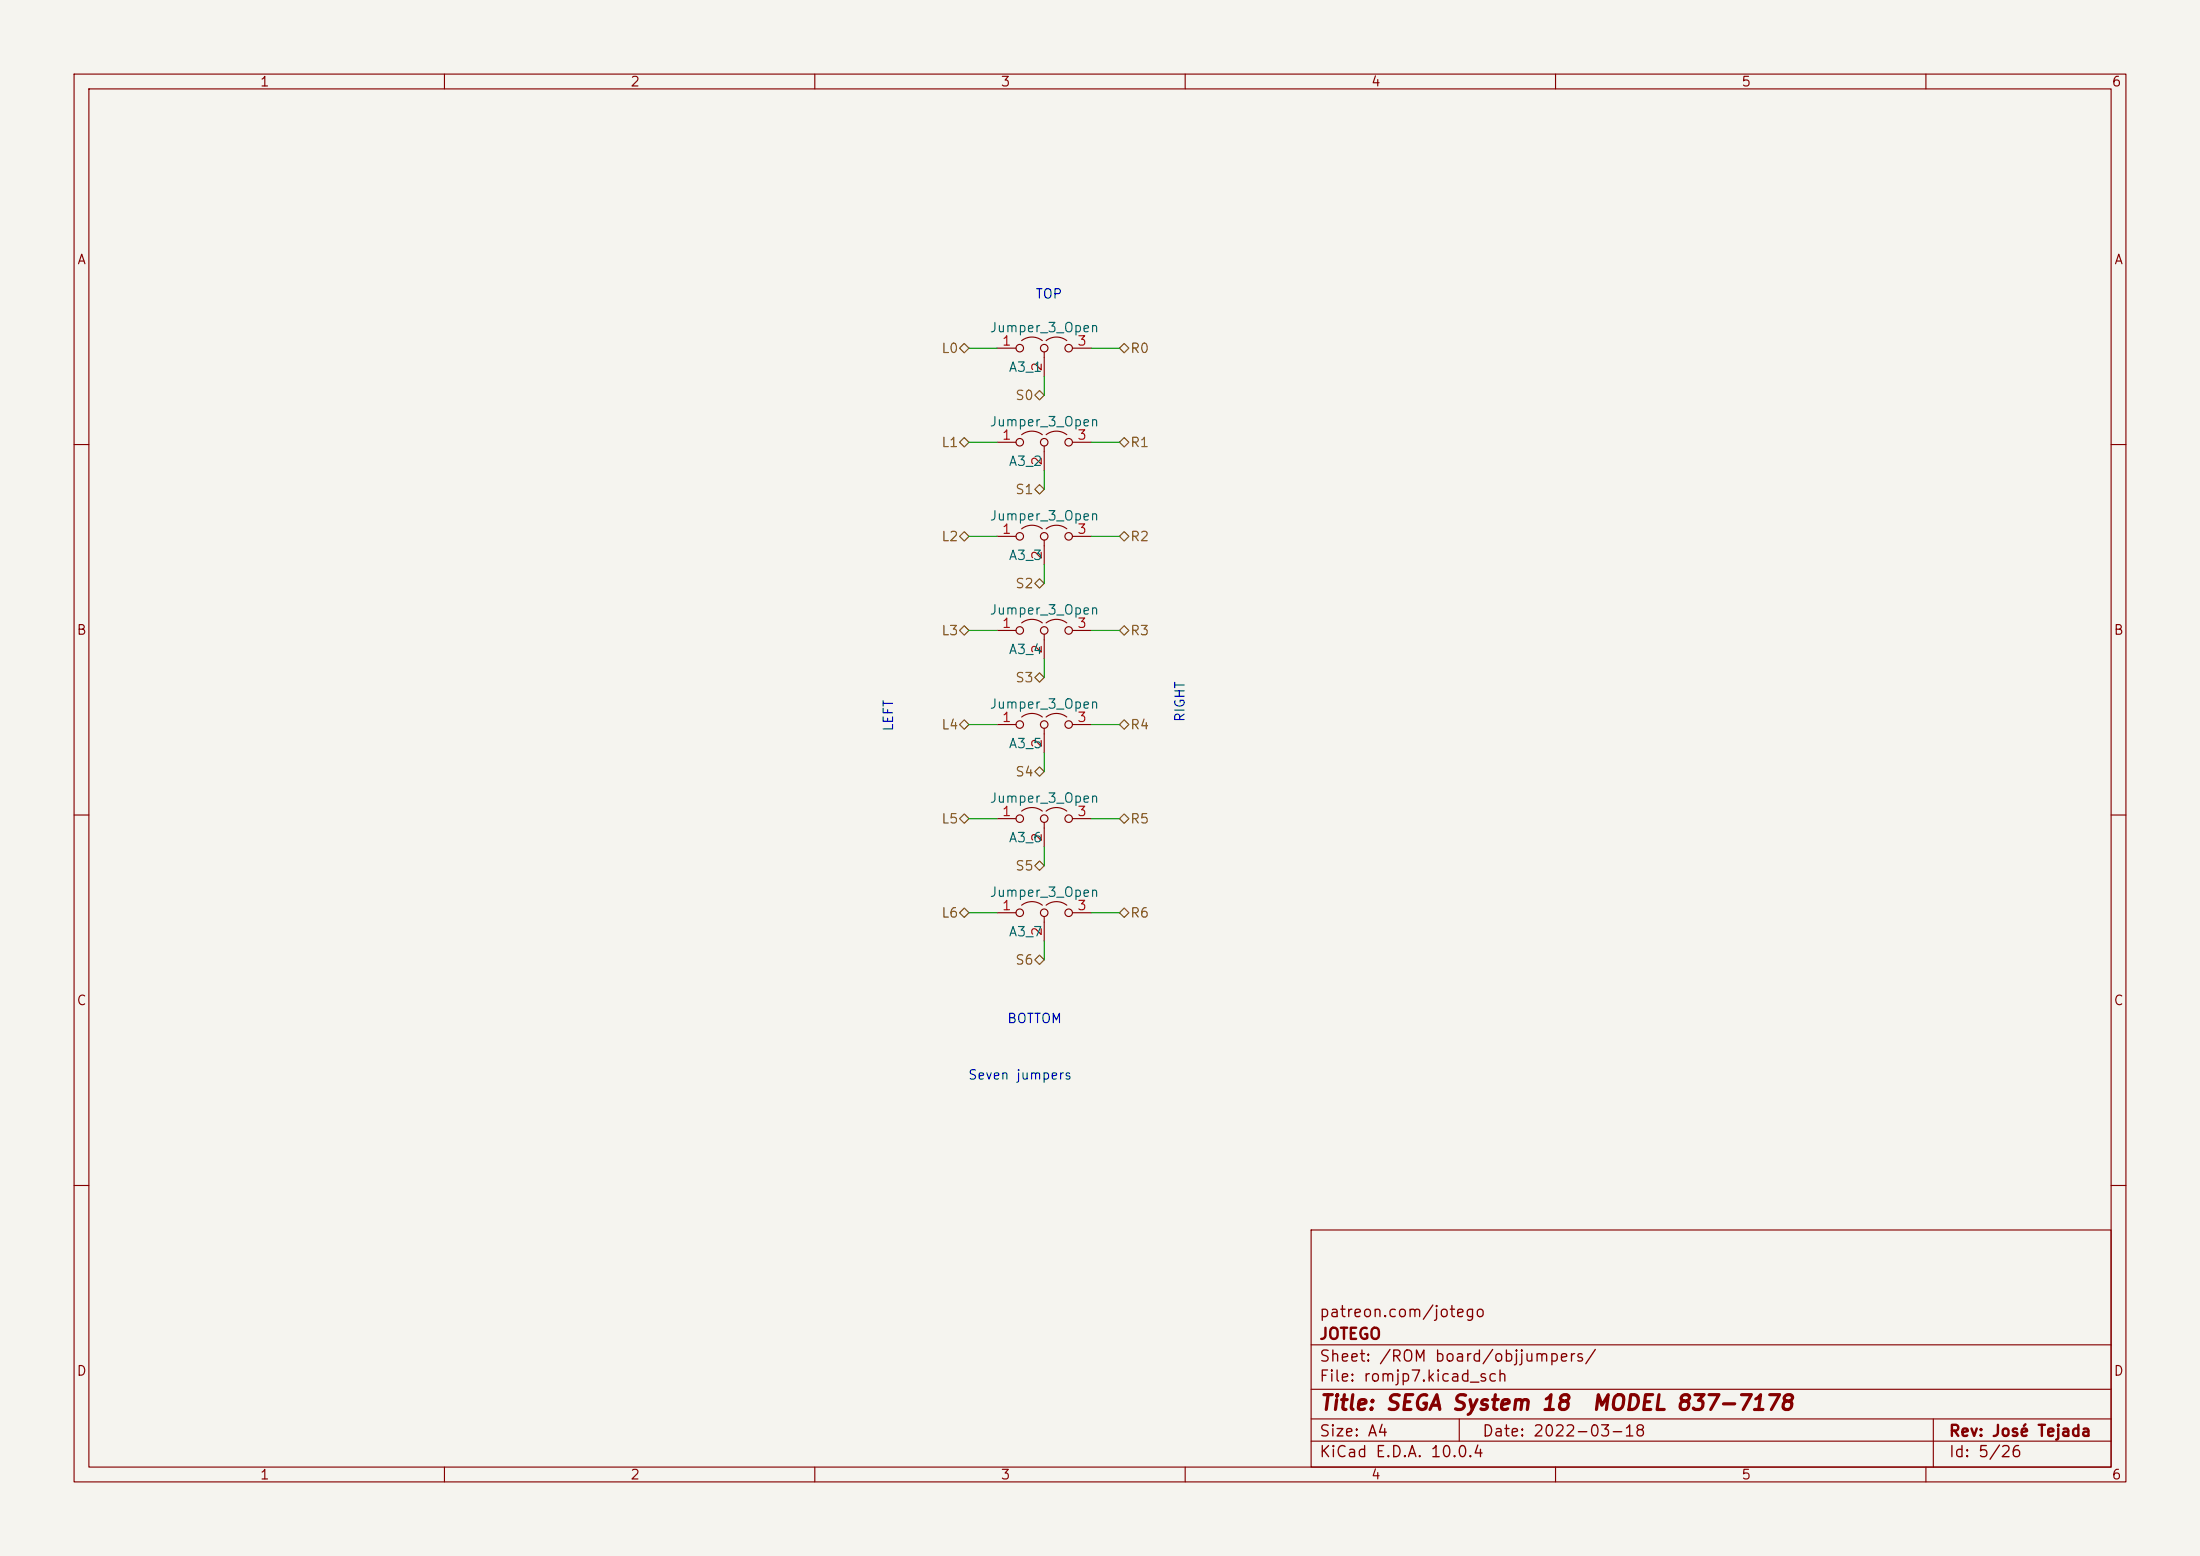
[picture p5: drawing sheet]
<svg xmlns="http://www.w3.org/2000/svg" width="297mm" height="210mm" viewBox="0 0 297 210" stroke-linecap="round" stroke-linejoin="round" font-family="sans-serif">
<path d="M0 0h297v210h-297z" fill="#f5f4ef" stroke="#f5f4ef" stroke-width=".14"/>
<g fill="none" stroke="#840000" stroke-width=".15">
<path d="M10 10h277v190h-277zM12 12h273v186h-273zM60 10v2M110 10v2M160 10v2M210 10v2M260 10v2M134.6 59.7h2.6M134.6 47h2.6M137.9 58.7a2.26 2.26 0 0 1 2.8 0M137.9 46a2.26 2.26 0 0 1 2.8 0M141 47.5v3.3"/>
<path d="M141.2 58.7a2.26 2.26 0 0 1 2.8 0M141.2 46a2.26 2.26 0 0 1 2.8 0M144.8 59.7h2.5M144.8 47h2.5M10 60h2M134.6 72.4h2.6M137.9 71.4a2.26 2.26 0 0 1 2.8 0M141 60.2v3.3M141 72.9v3.3M141.2 71.4a2.26 2.26 0 0 1 2.8 0M144.8 72.4h2.5M285 60h2"/>
<path d="M134.6 97.8h2.6M134.6 85.1h2.6M137.9 96.8a2.26 2.26 0 0 1 2.8 0M137.9 84.1a2.26 2.26 0 0 1 2.8 0M141 85.6v3.3M141 98.3v3.3M141.2 96.8a2.26 2.26 0 0 1 2.8 0M141.2 84.1a2.26 2.26 0 0 1 2.8 0M144.8 97.8h2.5M144.8 85.1h2.5M10 110h2M134.6 110.5h2.6"/>
<path d="M137.9 109.5a2.26 2.26 0 0 1 2.8 0M141 111v3.3M141.2 109.5a2.26 2.26 0 0 1 2.8 0M144.8 110.5h2.5M285 110h2M134.6 123.2h2.6M137.9 122.2a2.26 2.26 0 0 1 2.8 0M141 123.7v3.3M141.2 122.2a2.26 2.26 0 0 1 2.8 0M144.8 123.2h2.5M10 160h2M177 166h108v32h-108z"/>
<path d="M285 160h2M60 198v2M110 198v2M160 198v2M177 194.5h108M177 191.5h108M177 187.5h108M177 181.5h108M197 191.5v3M210 198v2M260 198v2M261 191.5v6.5"/>
<circle cx="137.7" cy="47" r=".51"/>
<circle cx="137.7" cy="59.7" r=".51"/>
<circle cx="141" cy="59.7" r=".51"/>
<circle cx="141" cy="47" r=".51"/>
<circle cx="144.3" cy="59.7" r=".51"/>
<circle cx="144.3" cy="47" r=".51"/>
<circle cx="137.7" cy="72.4" r=".51"/>
<circle cx="141" cy="72.4" r=".51"/>
<circle cx="144.3" cy="72.4" r=".51"/>
<circle cx="137.7" cy="85.1" r=".51"/>
<circle cx="137.7" cy="97.8" r=".51"/>
<circle cx="141" cy="85.1" r=".51"/>
<circle cx="141" cy="97.8" r=".51"/>
<circle cx="144.3" cy="97.8" r=".51"/>
<circle cx="144.3" cy="85.1" r=".51"/>
<circle cx="137.7" cy="110.5" r=".51"/>
<circle cx="141" cy="110.5" r=".51"/>
<circle cx="144.3" cy="110.5" r=".51"/>
<circle cx="137.7" cy="123.2" r=".51"/>
<circle cx="141" cy="123.2" r=".51"/>
<circle cx="144.3" cy="123.2" r=".51"/>
</g>
<g fill="none" stroke="#725600" stroke-width=".15">
<path d="M129.5 59.7l.7-.6 .6 .6-.6 .6zM129.5 47l.7-.6 .6 .6-.6 .6zM139.7 53.3l.6-.6 .7 .6-.7 .7zM151.1 47l.7-.6 .6 .6-.6 .6zM151.1 59.7l.7-.6 .6 .6-.6 .6zM130.2 71.8l.6 .6-.6 .6-.7-.6zM139.7 78.7l.6-.6 .7 .6-.7 .7zM139.7 66l.6-.6 .7 .6-.7 .7zM151.8 71.8l.6 .6-.6 .6-.7-.6zM129.5 85.1l.7-.6 .6 .6-.6 .6zM129.5 97.8l.7-.6 .6 .6-.6 .6zM140.3 90.8l.7 .6-.7 .7-.6-.7z"/>
<path d="M151.1 85.1l.7-.6 .6 .6-.6 .6zM151.8 97.2l.6 .6-.6 .6-.7-.6zM130.2 109.9l.6 .6-.6 .6-.7-.6zM139.7 104.1l.6-.6 .7 .6-.7 .7zM139.7 116.8l.6-.6 .7 .6-.7 .7zM151.1 110.5l.7-.6 .6 .6-.6 .6zM129.5 123.2l.7-.6 .6 .6-.6 .6zM139.7 129.5l.6-.6 .7 .6-.7 .7zM151.1 123.2l.7-.6 .6 .6-.6 .6z"/>
</g>
<g fill="none" stroke="#009600" stroke-width=".15">
<path d="M130.8 59.7h3.8M130.8 47h3.8M141 50.8v2.5M147.3 59.7h3.8M147.3 47h3.8M130.8 72.4h3.8M141 63.5v2.5M141 76.2v2.5M147.3 72.4h3.8M130.8 97.8h3.8M130.8 85.1h3.8M141 88.9v2.5"/>
<path d="M147.3 97.8h3.8M147.3 85.1h3.8M130.8 110.5h3.8M141 101.6v2.5M141 114.3v2.5M147.3 110.5h3.8M130.8 123.2h3.8M141 127v2.5M147.3 123.2h3.8"/>
</g>
<g font-size="2" fill="#840000">
<text x="178" y="190.8">Title: SEGA System 18</text>
<text x="214.8" y="190.8">MODEL 837-7178</text>
</g>
<g font-size="1.5" fill="#840000">
<text x="178" y="178.2">patreon.com/jotego</text>
<text x="178" y="184.2">Sheet: /ROM board/objjumpers/</text>
<text x="178" y="181.2">JOTEGO</text>
<text x="178" y="186.9">File: romjp7.kicad_sch</text>
<text x="178" y="197.1">KiCad E.D.A. 10.0.4</text>
<text x="178" y="194.3">Size: A4</text>
<text x="200" y="194.3">Date: 2022-03-18</text>
<text x="263" y="194.3">Rev: José Tejada</text>
<text x="263" y="197.1">Id: 5/26</text>
</g>
<g font-size="1.3" fill="#840000">
<text x="35" y="12">1</text>
<text x="85" y="12">2</text>
<text x="135" y="12">3</text>
<text x="185" y="12">4</text>
<text x="235" y="12">5</text>
<text x="285" y="12">6</text>
<text x="10.3" y="36">A</text>
<text x="285.3" y="36">A</text>
<text x="10.3" y="86">B</text>
<text x="285.3" y="86">B</text>
<text x="10.3" y="136">C</text>
<text x="285.3" y="136">C</text>
<text x="10.3" y="186">D</text>
<text x="285.3" y="186">D</text>
<text x="35" y="200">1</text>
<text x="85" y="200">2</text>
<text x="135" y="200">3</text>
<text x="185" y="200">4</text>
<text x="235" y="200">5</text>
<text x="285" y="200">6</text>
</g>
<g font-size="1.3" fill="#0000c2">
<text x="139.7" y="40.6">TOP</text>
<text x="120.9" y="98.8" transform="rotate(-90 120.9 98.8)">LEFT</text>
<text x="160.2" y="97.5" transform="rotate(-90 160.2 97.5)">RIGHT</text>
<text x="135.9" y="138.4">BOTTOM</text>
<text x="130.6" y="146">Seven jumpers</text>
</g>
<g font-size="1.3" fill="#725600">
<text x="127" y="48">L0</text>
<text x="152.5" y="48">R0</text>
<text x="137" y="54.3">S0</text>
<text x="127" y="60.7">L1</text>
<text x="152.5" y="60.7">R1</text>
<text x="137" y="67">S1</text>
<text x="127" y="73.4">L2</text>
<text x="152.5" y="73.4">R2</text>
<text x="137" y="79.7">S2</text>
<text x="127" y="86.1">L3</text>
<text x="152.5" y="86.1">R3</text>
<text x="137" y="92.4">S3</text>
<text x="127" y="98.8">L4</text>
<text x="152.5" y="98.8">R4</text>
<text x="137" y="105.1">S4</text>
<text x="127" y="111.5">L5</text>
<text x="152.5" y="111.5">R5</text>
<text x="137" y="117.8">S5</text>
<text x="127" y="124.2">L6</text>
<text x="152.5" y="124.2">R6</text>
<text x="137" y="130.5">S6</text>
</g>
<g font-size="1.3" fill="#006464">
<text x="133.5" y="45.2">Jumper_3_Open</text>
<text x="136.1" y="50.5">A3_1</text>
<text x="133.5" y="57.9">Jumper_3_Open</text>
<text x="136.1" y="63.2">A3_2</text>
<text x="133.5" y="70.6">Jumper_3_Open</text>
<text x="136.1" y="75.9">A3_3</text>
<text x="133.5" y="83.3">Jumper_3_Open</text>
<text x="136.1" y="88.6">A3_4</text>
<text x="133.5" y="96">Jumper_3_Open</text>
<text x="136.1" y="101.3">A3_5</text>
<text x="133.5" y="108.7">Jumper_3_Open</text>
<text x="136.1" y="114">A3_6</text>
<text x="133.5" y="121.4">Jumper_3_Open</text>
<text x="136.1" y="126.7">A3_7</text>
</g>
<g font-size="1.3" fill="#a90000">
<text x="135.2" y="47">1</text>
<text x="145.3" y="47">3</text>
<text x="140.9" y="50.2" transform="rotate(-90 140.9 50.2)">2</text>
<text x="135.2" y="59.7">1</text>
<text x="145.3" y="59.7">3</text>
<text x="140.9" y="62.9" transform="rotate(-90 140.9 62.9)">2</text>
<text x="135.2" y="72.4">1</text>
<text x="140.9" y="75.6" transform="rotate(-90 140.9 75.6)">2</text>
<text x="145.3" y="72.4">3</text>
<text x="135.2" y="85.1">1</text>
<text x="140.9" y="88.3" transform="rotate(-90 140.9 88.3)">2</text>
<text x="145.3" y="85.1">3</text>
<text x="135.2" y="97.8">1</text>
<text x="140.9" y="101" transform="rotate(-90 140.9 101)">2</text>
<text x="145.3" y="97.8">3</text>
<text x="135.2" y="110.5">1</text>
<text x="140.9" y="113.7" transform="rotate(-90 140.9 113.7)">2</text>
<text x="145.3" y="110.5">3</text>
<text x="135.2" y="123.2">1</text>
<text x="145.3" y="123.2">3</text>
<text x="140.9" y="126.4" transform="rotate(-90 140.9 126.4)">2</text>
</g>
</svg>
